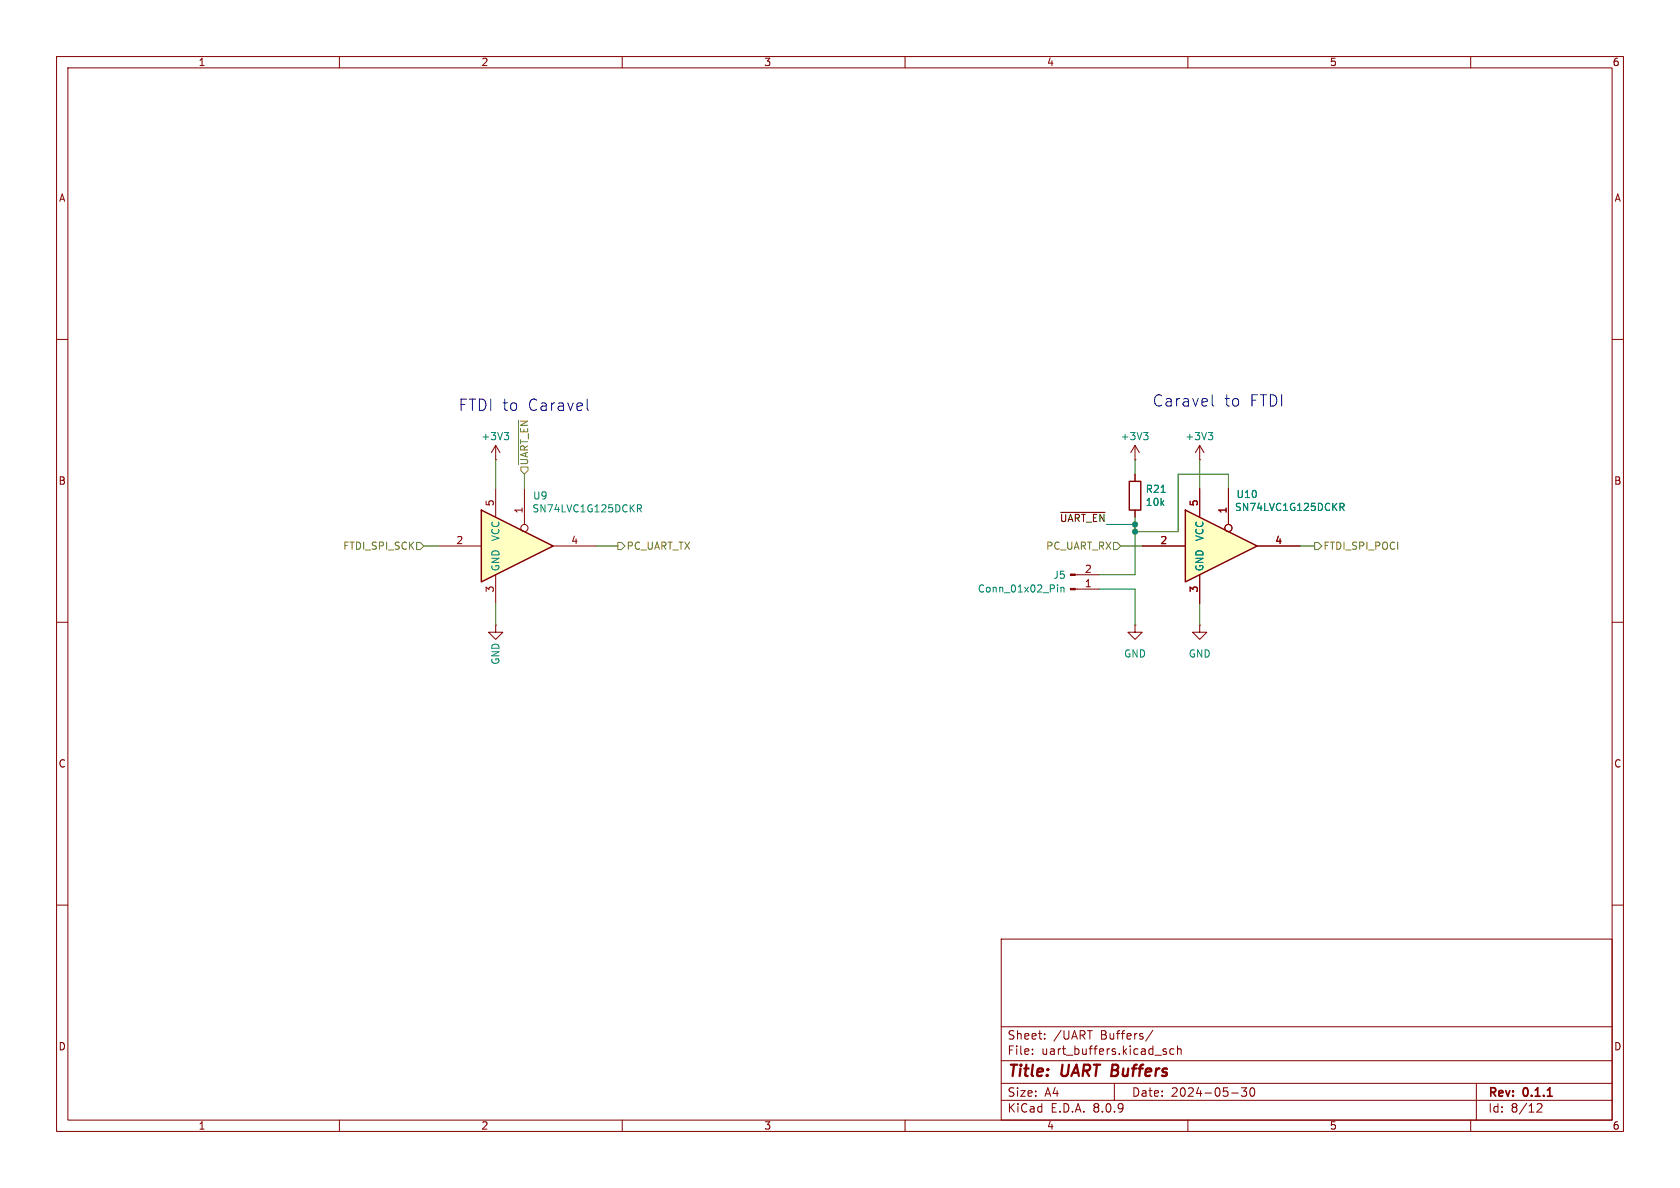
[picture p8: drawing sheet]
<svg xmlns="http://www.w3.org/2000/svg" width="297mm" height="210mm" viewBox="0 0 297 210" stroke-linecap="round" stroke-linejoin="round" font-family="sans-serif">
<g fill="none" stroke="#840000" stroke-width=".18">
<path d="M10 10h277v190h-277zM12 12h273v186h-273zM60 10v2M110 10v2M160 10v2M210 10v2M260 10v2M10 60h2M212.1 78.7l-.8 1.3M212.1 78.7v2.6M212.1 78.7l.8 1.3M285 60h2"/>
<path d="M212.1 81.3h.1M10 110h2M285 110h2M10 160h2M177 166h108v32h-108zM285 160h2M60 198v2M110 198v2M160 198v2M177 194.5h108M177 191.5h108M177 187.5h108"/>
<path d="M177 181.5h108M182.5 186.3v.1M182.5 185.5v.1M184.7 183.6v.1M184.7 182.8v.1M197 191.5v3M203.8 182.1l-1.3 2M205.7 185.8l.5 .2v.2l-.2 .2-.4-.1M205.7 185.5h.5M207.5 185.5l-.4-.1-.3 .3v.4l.2 .2h.5M208.2 185.5l.2-.1 .3 .1 .1 .9M208.2 184.9v1.5"/>
<path d="M210 198v2M217.7 193.2h1.2M219.5 192.3h.9l-.5 .6 .4 .1v.7l-.2 .1h-.4l-.2-.1M221.1 192.4l.2-.1a.81 .81 0 0 1 .6 .6 .81 .81 0 0 1-.3 .8l-.1 .1a.81 .81 0 0 1-.4-1.4zM260 198v2M261 191.5v6.5M271.7 195.2l.6-.1 .2 .1 .1 .3-.9 1.1h.9"/>
</g>
<path d="M273.6 193.8h.8" fill="none" stroke="#840000" stroke-width=".3"/>
<path d="M213.6 76.5h.8l-.4 .4M214.1 76.9l.3 .3v.3l-.3 .2" fill="none" stroke="#008484" stroke-width=".18"/>
<path d="M209.5 90.2l12.7 6.3-12.7 6.4z" fill="#ffffc2"/>
<path d="M209.5 90.2l12.7 6.3-12.7 6.4z" fill="none" stroke="#840000" stroke-width=".25"/>
<g fill="none" stroke="#840000" stroke-width=".18">
<path d="M87.6 78.7l-.7 1.3M87.6 78.7v2.6M87.6 78.7l.8 1.3M87.6 81.3h.1M201.9 96.5h7.6M212.1 86.4v5M217.2 86.4v6.3M222.2 96.5h7.7M212.1 101.6v5.1"/>
<circle cx="217.2" cy="93.3" r=".63"/>
</g>
<path d="M89.1 76.5h.8l-.4 .4M89.7 76.9l.2 .3v.3l-.2 .2M236.9 89h.5l.2 .2-.1 .4h-.6M237.2 89.6l.4 .6" fill="none" stroke="#008484" stroke-width=".18"/>
<path d="M85.1 90.2l12.7 6.3-12.7 6.4z" fill="#ffffc2"/>
<path d="M85.1 90.2l12.7 6.3-12.7 6.4zM199.6 85.1h2.1v5.1h-2.1z" fill="none" stroke="#840000" stroke-width=".25"/>
<g fill="none" stroke="#840000" stroke-width=".18">
<path d="M200.7 78.7v2.6M200.7 78.7l-.8 1.3M200.7 78.7l.7 1.3M77.5 96.5h7.6M87.6 86.4v5M92.7 86.4v6.3M97.8 96.5h7.6M200.7 81.3h.1M200.7 83.8v1.3M200.7 90.2v1.2M201.9 96.5h7.6M212.1 86.4v5"/>
<path d="M217.2 86.4v6.3M222.2 96.5h7.7M87.6 110.5v1.3h1.3l-1.3 1.2-1.2-1.2h1.2M87.6 110.5h.1M87.6 101.6v5.1M190.1 101.6h4.2M190.1 104.1h4.2M200.7 110.5v1.3h1.2l-1.2 1.2-1.3-1.2h1.3M200.7 110.5h.1M212.1 110.5v1.3h1.3l-1.3 1.2-1.3-1.2h1.3M212.1 110.5h.1M212.1 101.6v5.1"/>
<circle cx="92.7" cy="93.3" r=".63"/>
<circle cx="217.2" cy="93.3" r=".63"/>
</g>
<path d="M202.2 76.5h.8l-.5 .4M202.7 76.9l.3 .3v.3l-.3 .2M112.7 89.2h.5l.2 .3-.1 .3-.6 .1M113 89.9l.4 .6M205.3 87h.7M236.9 89h.5l.2 .2-.1 .4h-.6M237.2 89.6l.4 .6M187 103.4v.1M187 103.8v.9M187.6 103.8v.9M187.6 103.9l.1-.1 .3 .1 .1 .8" fill="none" stroke="#008484" stroke-width=".18"/>
<g fill="#840000" stroke="#840000" stroke-width=".18">
<path d="M189.2 101.5h.9v.2h-.9z"/>
<path d="M189.2 104h.9v.3h-.9z"/>
</g>
<path d="M91.7 74.3v7.8M73.7 95.9h.6l.6 .6-.6 .7h-.6zM92.1 82.6h1.2v.6l-.6 .6-.6-.6zM109.2 95.9h.7l.6 .6-.6 .7h-.7zM196.8 95.9h.7l.6 .6-.6 .7h-.7zM232.4 95.9h.6l.7 .6-.7 .7h-.6z" fill="none" stroke="#848400" stroke-width=".18"/>
<path d="M187.5 90.6h7.9" fill="none" stroke="#000" stroke-width=".18"/>
<path d="M103.8 70.5v1.8l.3 .2M214.3 69.8v1.7l.3 .3" fill="none" stroke="#0000c2" stroke-width=".18"/>
<g fill="none" stroke="#008400" stroke-width=".18">
<path d="M74.9 96.5h2.6M87.6 81.3v5.1M92.7 83.8v2.6M105.4 96.5h3.8M195.6 92.7h5.1M198.1 96.5h3.8M200.7 91.4v10.2h-6.4M200.7 81.3v2.5M212.1 81.3v5.1M217.2 86.4v-2.6h-8.9v10.2h-7.6M229.9 96.5h2.5M87.6 106.7v3.8"/>
<path d="M194.3 104.1h6.4v6.4M212.1 106.7v3.8"/>
</g>
<g fill="#008400" stroke="#008400" stroke-width=".18">
<circle cx="200.7" cy="94" r=".46"/>
<circle cx="200.7" cy="92.7" r=".46"/>
</g>
<g font-size="2.8" fill="#0000c2">
<text x="81" y="72.9">FTDI to</text>
<text x="93.3" y="72.9">Caravel</text>
<text x="203.7" y="72.1">Caravel</text>
<text x="216.4" y="72.1">to</text>
<text x="221" y="72.1">FTDI</text>
</g>
<g font-size="2.8" fill="#840000">
<text x="178" y="190.9">Title:</text>
<text x="187.7" y="190.9">UART Buffers</text>
</g>
<g font-size="2.1" fill="#840000">
<text x="178" y="184">Sheet:</text>
<text x="186.2" y="184">/UART</text>
<text x="194.6" y="184">Buffers/</text>
<text x="178" y="186.7">File:</text>
<text x="184.1" y="186.7">uart_buffers.kicad_sch</text>
<text x="178" y="196.9">KiCad</text>
<text x="178" y="194.1">Size:</text>
<text x="184.7" y="194.1">A4</text>
<text x="185.7" y="196.9">E.D.A.</text>
<text x="193.3" y="196.9">8.0.9</text>
<text x="200" y="194.1">Date:</text>
<text x="207" y="194.1">2024-05-30</text>
<text x="263" y="194.3">Rev:</text>
<text x="263" y="196.9">Id:</text>
<text x="267.1" y="196.9">8/12</text>
<text x="269.4" y="194.3">0.1.1</text>
</g>
<g font-size="1.8" fill="#840000">
<text x="35" y="11.9">1</text>
<text x="85" y="11.9">2</text>
<text x="135" y="11.9">3</text>
<text x="185" y="11.9">4</text>
<text x="235" y="11.9">5</text>
<text x="285" y="11.9">6</text>
<text x="10.3" y="35.9">A</text>
<text x="285.3" y="35.9">A</text>
<text x="10.3" y="85.9">B</text>
<text x="87.4" y="89.6" transform="rotate(-90 87.4 89.6)">5</text>
<text x="211.8" y="89.6" transform="rotate(-90 211.8 89.6)">5</text>
<text x="285.3" y="85.9">B</text>
<text x="92.5" y="90.9" transform="rotate(-90 92.5 90.9)">1</text>
<text x="216.9" y="90.9" transform="rotate(-90 216.9 90.9)">1</text>
<text x="80.6" y="96.3">2</text>
<text x="100.9" y="96.3">4</text>
<text x="191.7" y="101.3">2</text>
<text x="205" y="96.3">2</text>
<text x="225.4" y="96.3">4</text>
<text x="87.4" y="104.8" transform="rotate(-90 87.4 104.8)">3</text>
<text x="191.7" y="103.9">1</text>
<text x="211.8" y="104.8" transform="rotate(-90 211.8 104.8)">3</text>
<text x="10.3" y="135.9">C</text>
<text x="285.3" y="135.9">C</text>
<text x="10.3" y="185.9">D</text>
<text x="285.3" y="185.9">D</text>
<text x="35" y="199.9">1</text>
<text x="85" y="199.9">2</text>
<text x="135" y="199.9">3</text>
<text x="185" y="199.9">4</text>
<text x="235" y="199.9">5</text>
<text x="285" y="199.9">6</text>
</g>
<g font-size="1.8" fill="#008484">
<text x="85" y="78">+3V3</text>
<text x="198" y="78">+3V3</text>
<text x="209.4" y="78">+3V3</text>
<text x="94.1" y="88.5">U9</text>
<text x="202.4" y="89.6">10k</text>
<text x="202.4" y="87.3">R21</text>
<text x="218.5" y="88.2">U10</text>
<text x="88.5" y="95.8" transform="rotate(-90 88.5 95.8)">VCC</text>
<text x="94" y="90.8">SN74LVC1G125DCKR</text>
<text x="213" y="95.8" transform="rotate(-90 213 95.8)">VCC</text>
<text x="218.2" y="90.5">SN74LVC1G125DCKR</text>
<text x="88.5" y="101.1" transform="rotate(-90 88.5 101.1)">GND</text>
<text x="213" y="101.1" transform="rotate(-90 213 101.1)">GND</text>
<text x="172.8" y="104.9">Conn_01x02_Pin</text>
<text x="186.1" y="102.5">J5</text>
<text x="88.5" y="117.6" transform="rotate(-90 88.5 117.6)">GND</text>
<text x="198.6" y="116.4">GND</text>
<text x="210.1" y="116.4">GND</text>
</g>
<text font-size="1.8" fill="#0000c2" x="93.6" y="82.4" transform="rotate(-90 93.6 82.4)">~{UART_EN}</text>
<text font-size="1.8" x="187.3" y="92.4">~{UART_EN}</text>
<g font-size="1.8" fill="#848400">
<text x="60.6" y="97.4">FTDI_SPI_SCK</text>
<text x="110.7" y="97.4">PC_UART_TX</text>
<text x="184.8" y="97.4">PC_UART_RX</text>
<text x="233.9" y="97.4">FTDI_SPI_POCI</text>
</g>
</svg>
